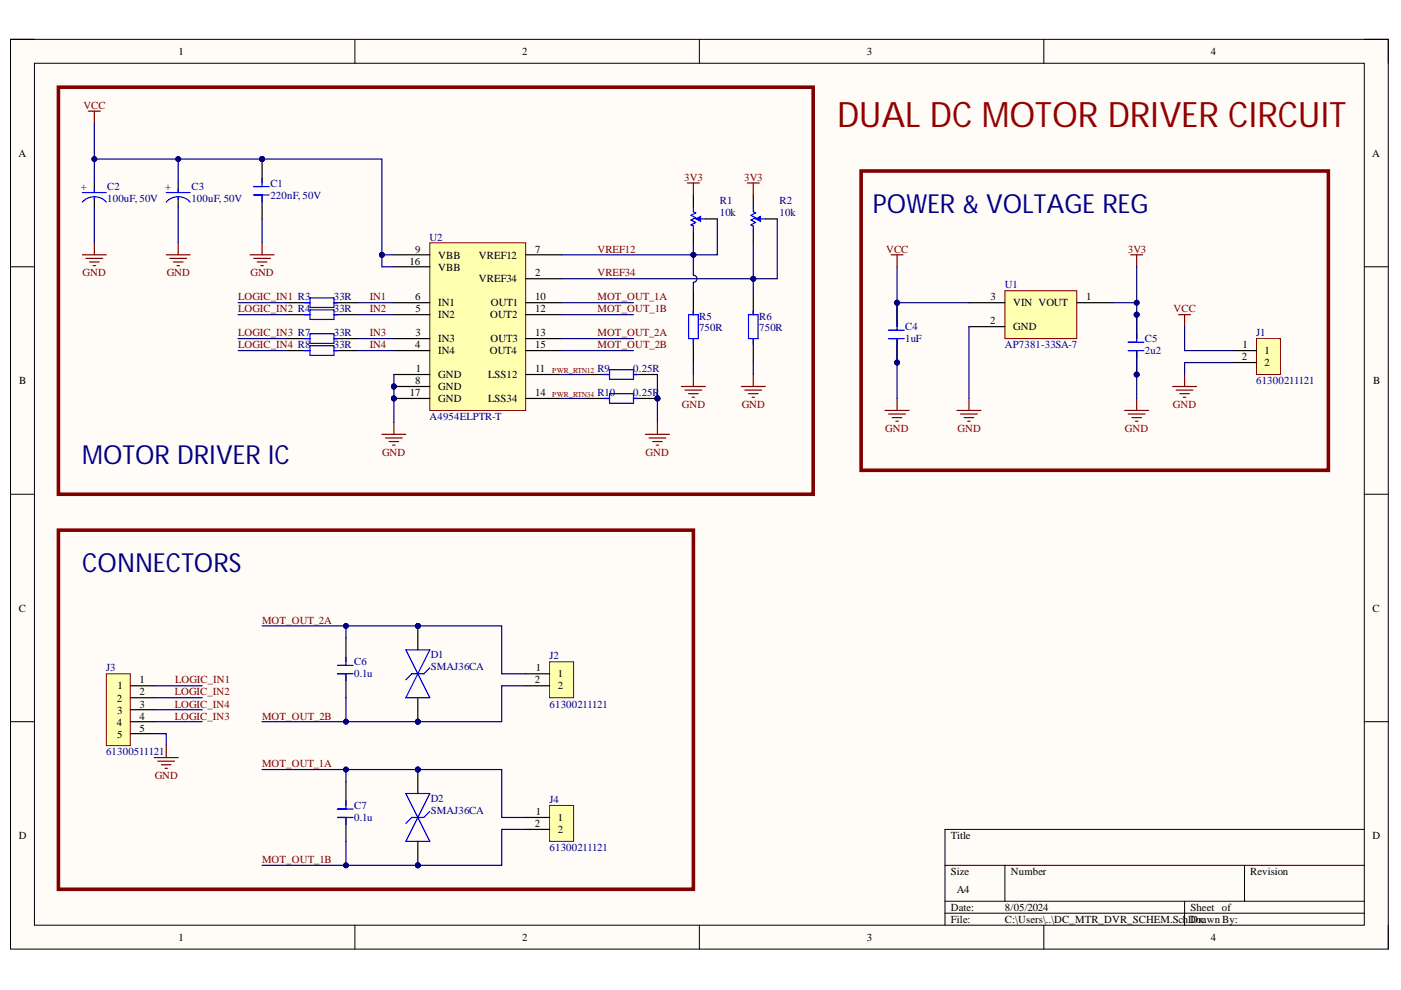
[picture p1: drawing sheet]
# Altium project DC_MOTOR_DRIVER.PrjPcb
1 sheet, 25 parts. Net scope: global (net labels, ports and power ports of the same name join across sheets).
Board file: MTR_DVR_PCB.PcbDoc

## Sheet DC_MTR_DVR_SCHEM.SchDoc: DUAL DC MOTOR DRIVER
size A4; Date: 01/08/2024; Author: R Abhram; SheetNumber: 1; SheetTotal: 1

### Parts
C1  220nF, 50V  [FP-0402-L_1_0_0_05-W_0_5-IPC_A]
C2  100uF, 50V  [100U_50V_ELECTROLYTIC_CAP]
C3  100uF, 50V  [100U_50V_ELECTROLYTIC_CAP]
C4  1uF  [1U_0402_CER_CAP_35V]
C5  2u2  [2_2U_0402_CER_CAP]
C6  0.1u  [1U_0402_CER_CAP_35V]
C7  0.1u  [1U_0402_CER_CAP_35V]
D1  SMAJ36CA  [TVS_DIODE]
D2  SMAJ36CA  [TVS_DIODE]
J1  61300211121  [2_POS_HEADER_2_54]
J2  61300211121  [2_POS_HEADER_2_54]
J3  61300511121  [5_POS_HEADER_2_54]
J4  61300211121  [2_POS_HEADER_2_54]
R1  10k  [10K_TRIM_POT]
R2  10k  [10K_TRIM_POT]
R3  33R  [33_0402_RES]
R4  33R  [33_0402_RES]
R5  750R  [750_0402_RES]
R6  750R  [750_0402_RES]
R7  33R  [33_0402_RES]
R8  33R  [33_0402_RES]
R9  0.25R  [0_25_RESISTOR]
R10  0.25R  [0_25_RESISTOR]
U1  AP7381-33SA-7  [DIODES INC SOT-89 LINEAR REG]
U2  A4954ELPTR-T  [ALLEGRO TSSOP-16EP LP]

### Blocks framed on the sheet
MOTOR DRIVER IC: C1-C3 R1-R10 U2
POWER & VOLTAGE REG: C4 C5 J1 U1
CONNECTORS: C6 C7 D1 D2 J2-J4

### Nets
3V3: C5.2 R1.3 R2.3 U1.1(VOUT)
GND: C1.1 C2.1(C) C3.1(C) C4.1 C5.1 J1.2 J3.5 R5.1 R6.1 R9.2 R10.2 U1.2(GND) U2.1(GND) U2.8(GND) U2.17(GND)
VCC: C1.2 C2.2(A) C3.2(A) C4.2 J1.1 U1.3(VIN) U2.9(VBB) U2.16(VBB)
IN1: R3.2 U2.6(IN1)
IN2: R4.2 U2.5(IN2)
IN3: R7.2 U2.3(IN3)
IN4: R8.2 U2.4(IN4)
LOGIC_IN1: J3.1 R3.1
LOGIC_IN2: J3.2 R4.1
LOGIC_IN3: J3.4 R7.1
LOGIC_IN4: J3.3 R8.1
MOT_OUT_1A: C7.2 D2.2 J4.1 U2.10(OUT1)
MOT_OUT_1B: C7.1 D2.1 J4.2 U2.12(OUT2)
MOT_OUT_2A: C6.2 D1.2 J2.1 U2.13(OUT3)
MOT_OUT_2B: C6.1 D1.1 J2.2 U2.15(OUT4)
PWR_RTN12: R9.1 U2.11(LSS12)
PWR_RTN34: R10.1 U2.14(LSS34)
VREF12: R1.1 R1.2 R5.2 U2.7(VREF12)
VREF34: R2.1 R2.2 R6.2 U2.2(VREF34)

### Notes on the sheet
- DUAL DC MOTOR DRIVER CIRCUIT
